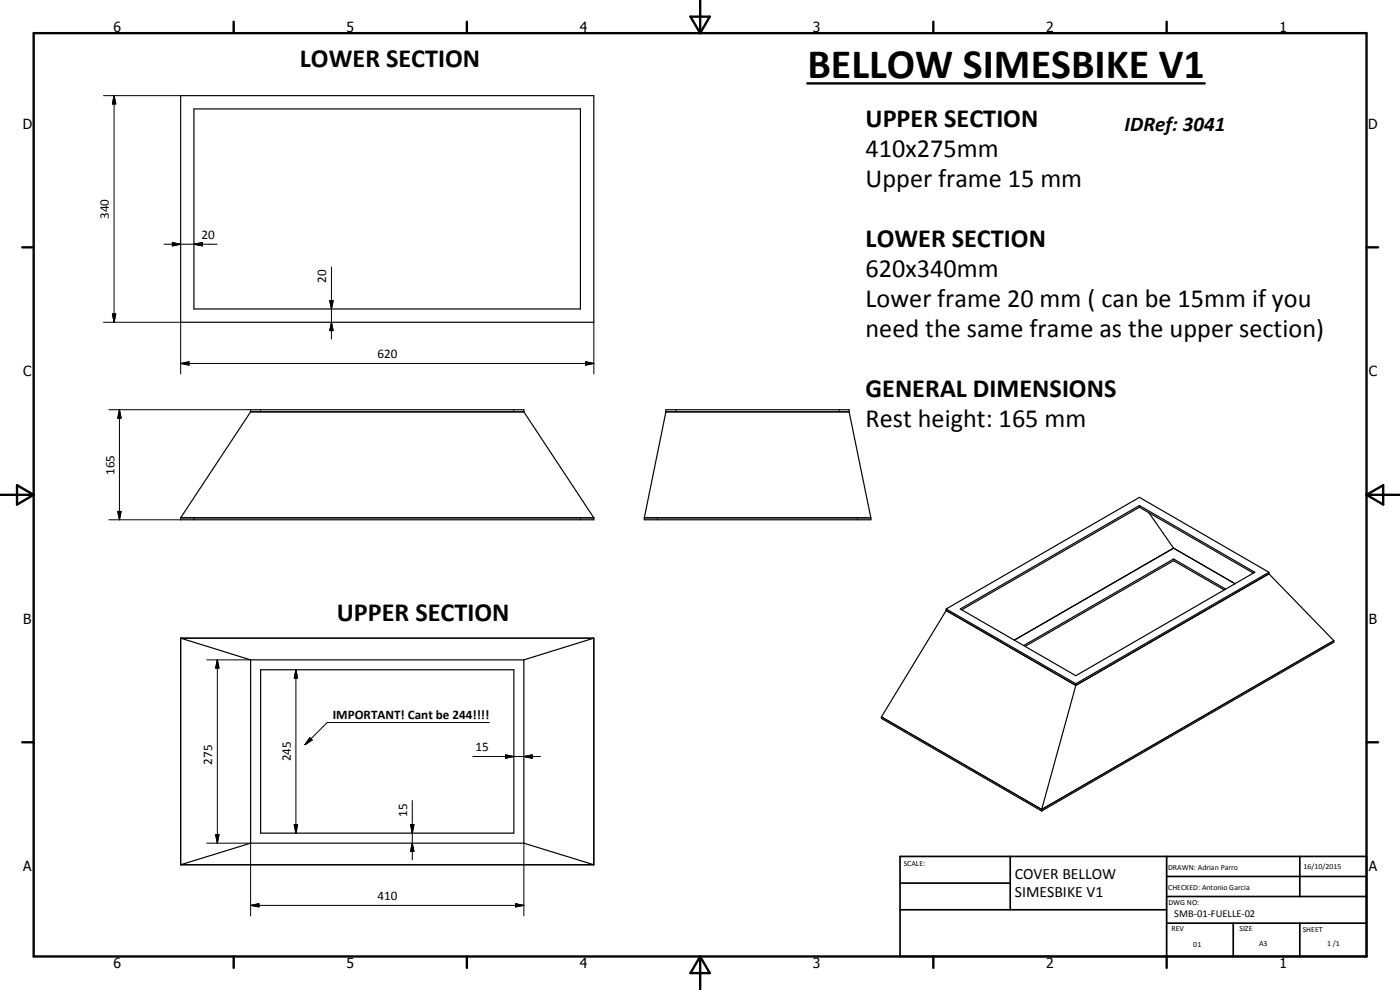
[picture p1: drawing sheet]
<svg xmlns="http://www.w3.org/2000/svg" width="420mm" height="297mm" viewBox="0 0 420 297" stroke-linecap="round" stroke-linejoin="round" font-family="sans-serif">
<g fill="none" stroke="#000" stroke-width=".3">
<path d="M31.1 28.7h23.1M34.2 28.7l.5 2.5h-1zM34.2 28.7v68M49.2 73.3h16M51.7 72.8l2.5 .5-2.5 .5zM58.2 73.3l2.5-.5v1zM31.1 96.7h23.1v15.5M33.7 94.2h1l-.5 2.5zM99 90.2h1l-.5 2.5zM99.5 96.7l.5 2.5h-1zM99.5 80.1v21.6M178.2 96.7v15.5"/>
<path d="M54.2 109.1l2.5-.6v1.1zM54.2 109.1h124M175.7 108.5l2.5 .6-2.5 .5zM32.7 122.9h42.5M35.8 122.9l.6 2.6h-1.1zM35.8 122.9v33.1M78.2 122.9v.2M78.2 123.4v.2M154.2 122.9v.2M154.2 123.4v.2M202.8 122.9v.2M202.8 123.4v.2"/>
<path d="M251.9 122.9v.2M251.9 123.4v.2M32.7 156h21.5M35.3 153.5h1.1l-.6 2.5zM58.2 155.4v.2M58.2 155.7v.3M174.2 155.4v.2M174.2 155.7v.3M197.3 155.4v.2M197.3 155.7v.3M257.3 155.4v.2M257.3 155.7v.3"/>
<path d="M62 198h13.2M65.2 198l.5 2.4h-1zM65.2 198v55M88.8 201l.5 2.5h-1zM88.8 201v49M146.9 216.8h-48.7l-6.7 6.6M93 221.4l.7 .6-2.2 1.4zM141.9 227h20.3M151.7 226.5l2.5 .5-2.5 .5zM157.2 227l2.5-.5v1zM62 253h13.2v21.8M64.7 250.4h1l-.5 2.6z"/>
<path d="M88.3 247.4h1l-.5 2.6zM123.2 247.4h1l-.5 2.6zM123.7 253l.5 2.4h-1zM123.7 240.2v17.8M157.2 253v21.8M75.2 271.7l2.5-.6v1zM75.2 271.7h82M154.7 271.1l2.5 .6-2.5 .4z"/>
</g>
<g fill="none" stroke="#000" stroke-width=".35">
<path d="M54.2 28.7h124v68h-124zM58.2 32.7h116v60h-116zM75.2 123.6h82M75.2 123.6v-.7h82v.7M75.2 123.6l-21 31.8M157.2 123.6l21 31.8M199.8 123.6v-.7h55v.7M199.8 123.6h55M199.8 123.6l-6.4 31.8M254.8 123.6l6.6 31.8M54.2 155.4v.6h124v-.6M54.2 155.4h124"/>
<path d="M193.4 155.4v.6h68v-.6M193.4 155.4h68M342 152.2l-53.4 30.8M342 151.7v.5M342 152.2l34.2 19.8M344.8 153.8l7.4 10.7M352.2 168.2l-44.5 25.7M352.2 167.7v.5M352.2 167.7l-45 26M352.2 168.2l15.2 8.8M352.2 167.7l15.6 9M352.2 164.5l-47.8 27.6"/>
<path d="M352.2 164.5l18.5 10.6M380.8 171.7l-38.8-22.5-58 33.5M380.8 171.7v.5M380.8 172.2l-57.9 33.5M380.8 171.7l-57.9 33.4M380.8 172.2l19.5 20M54.2 191.5v68M54.2 191.5h124M54.2 191.5l21 6.5M75.2 198v55M75.2 198h82M157.2 198v55"/>
<path d="M178.2 191.5v68M178.2 191.5l-21 6.5M284 182.7v.5M284 183.2l38.9 22.5M284 182.7l38.9 22.4M284 183.2l-19.5 31.9M288.2 182.7l53.8-31 34.6 20-53.7 31zM400.3 192.2v.5l-87.7 50.6M400.3 192.2l-87.7 50.7M78.2 201h76v49h-76zM264.5 215.1v.5l48.1 27.7M264.5 215.1l48.1 27.8"/>
<path d="M322.9 205.1v.6M322.9 205.7l-10.3 37.2M54.2 259.5h124M75.2 253h82M75.2 253l-21 6.5M157.2 253l21 6.5M312.6 242.9v.4"/>
</g>
<g fill="none" stroke="#000" stroke-width=".71">
<path d="M10.1 9.9h400v277.1h-400zM70.1 6.5v3.4M140.1 6.5v3.4M207.2 5h5.8l-2.9 4.9zM210.1 0v9.9M280.1 6.5v3.4M350.1 6.5v3.4M242.3 25h119.3M6.7 74.2h3.4M410.1 74.2h3.5M.1 148.5h10M5.1 145.6l5 2.9-5 2.9z"/>
<path d="M410.1 148.5h10M410.1 148.5l5-2.9v5.8zM6.7 222.7h3.4M410.1 222.7h3.5M70.1 287v3.4M140.1 287v3.4M210.1 287v10M210.1 287l2.9 5h-5.8zM280.1 287v3.4M350.1 287v3.4"/>
</g>
<path d="M270.1 257h140v30h-140zM303.2 257v16M350.1 257v30M390.1 257v12M270.1 265h33.1M270.1 273h80M350.1 277h60M350.1 269h60M350.1 263h60M370.1 277v10M390.1 277v10" fill="none" stroke="#000" stroke-width=".51"/>
<g fill="#000">
<path d="M34.2 28.7l.5 2.5h-1zM51.7 72.8l2.5 .5-2.5 .5zM58.2 73.3l2.5-.5v1zM33.7 94.2h1l-.5 2.5zM99 90.2h1l-.5 2.5zM99.5 96.7l.5 2.5h-1zM54.2 109.1l2.5-.6v1.1zM175.7 108.5l2.5 .6-2.5 .5zM35.8 122.9l.6 2.6h-1.1zM35.3 153.5h1.1l-.6 2.5zM65.2 198l.5 2.4h-1zM88.8 201l.5 2.5h-1z"/>
<path d="M93 221.4l.7 .6-2.2 1.4zM151.7 226.5l2.5 .5-2.5 .5zM157.2 227l2.5-.5v1zM64.7 250.4h1l-.5 2.6zM88.3 247.4h1l-.5 2.6zM123.2 247.4h1l-.5 2.6zM123.7 253l.5 2.4h-1zM75.2 271.7l2.5-.6v1zM154.7 271.1l2.5 .6-2.5 .4z"/>
</g>
<text font-size="12.6" x="242.3" y="23.3">BELLOW SIMESBIKE V1</text>
<g font-size="7.9">
<text x="90" y="20.1">LOWER SECTION</text>
<text x="259.8" y="38.1">UPPER SECTION</text>
<text x="259.8" y="47">410x275mm</text>
<text x="259.8" y="56">Upper frame 15 mm</text>
<text x="259.8" y="74">LOWER SECTION</text>
<text x="259.8" y="83">620x340mm</text>
<text x="259.8" y="92">Lower frame 20 mm ( can be 15mm if you</text>
<text x="259.8" y="101">need the same frame as the upper section)</text>
<text x="259.8" y="119">GENERAL DIMENSIONS</text>
<text x="259.8" y="128">Rest height: 165 mm</text>
<text x="101" y="186.3">UPPER SECTION</text>
</g>
<text font-size="6.3" x="337.5" y="39.4">IDRef: 3041</text>
<g font-size="4.7">
<text x="304.6" y="263.8">COVER BELLOW</text>
<text x="304.6" y="269.2">SIMESBIKE V1</text>
</g>
<g font-size="4.2">
<text x="34" y="9.6">6</text>
<text x="104" y="9.6">5</text>
<text x="174" y="9.6">4</text>
<text x="244" y="9.6">3</text>
<text x="314" y="9.6">2</text>
<text x="384" y="9.6">1</text>
<text x="6.8" y="38.7">D</text>
<text x="410.6" y="38.7">D</text>
<text x="7" y="112.9">C</text>
<text x="410.8" y="112.9">C</text>
<text x="7" y="187.1">B</text>
<text x="410.8" y="187.1">B</text>
<text x="7" y="261.4">A</text>
<text x="410.8" y="261.4">A</text>
<text x="34" y="290.4">6</text>
<text x="104" y="290.4">5</text>
<text x="174" y="290.4">4</text>
<text x="244" y="290.4">3</text>
<text x="314" y="290.4">2</text>
<text x="384" y="290.4">1</text>
</g>
<g font-size="3.9">
<text x="32.7" y="65.7" transform="rotate(-90 32.7 65.7)">340</text>
<text x="60.5" y="71.8">20</text>
<text x="97.9" y="84.9" transform="rotate(-90 97.9 84.9)">20</text>
<text x="113.3" y="107.5">620</text>
<text x="34.3" y="142.5" transform="rotate(-90 34.3 142.5)">165</text>
<text x="99.9" y="215.7">IMPORTANT! Cant be 244!!!!</text>
<text x="142.7" y="225.5">15</text>
<text x="63.7" y="229.5" transform="rotate(-90 63.7 229.5)">275</text>
<text x="87.3" y="228.5" transform="rotate(-90 87.3 228.5)">245</text>
<text x="122.2" y="245" transform="rotate(-90 122.2 245)">15</text>
<text x="113.3" y="270.1">410</text>
</g>
<text font-size="3.1" x="352.4" y="275.2">SMB-01-FUELLE-02</text>
<g font-size="2.4">
<text x="271.2" y="259.7">SCALE:</text>
<text x="350.6" y="261">DRAWN: Adrian Parro</text>
<text x="391.2" y="260.6">16/10/2015</text>
<text x="350.6" y="267">CHECKED: Antonio Garcia</text>
<text x="350.6" y="271.4">DWG NO:</text>
<text x="351.6" y="279.3">REV</text>
<text x="372" y="279.4">SIZE</text>
<text x="391" y="279.6">SHEET</text>
<text x="358.1" y="284.1">01</text>
<text x="377.9" y="283.8">A3</text>
<text x="398.3" y="283.8">1 /1</text>
</g>
</svg>
